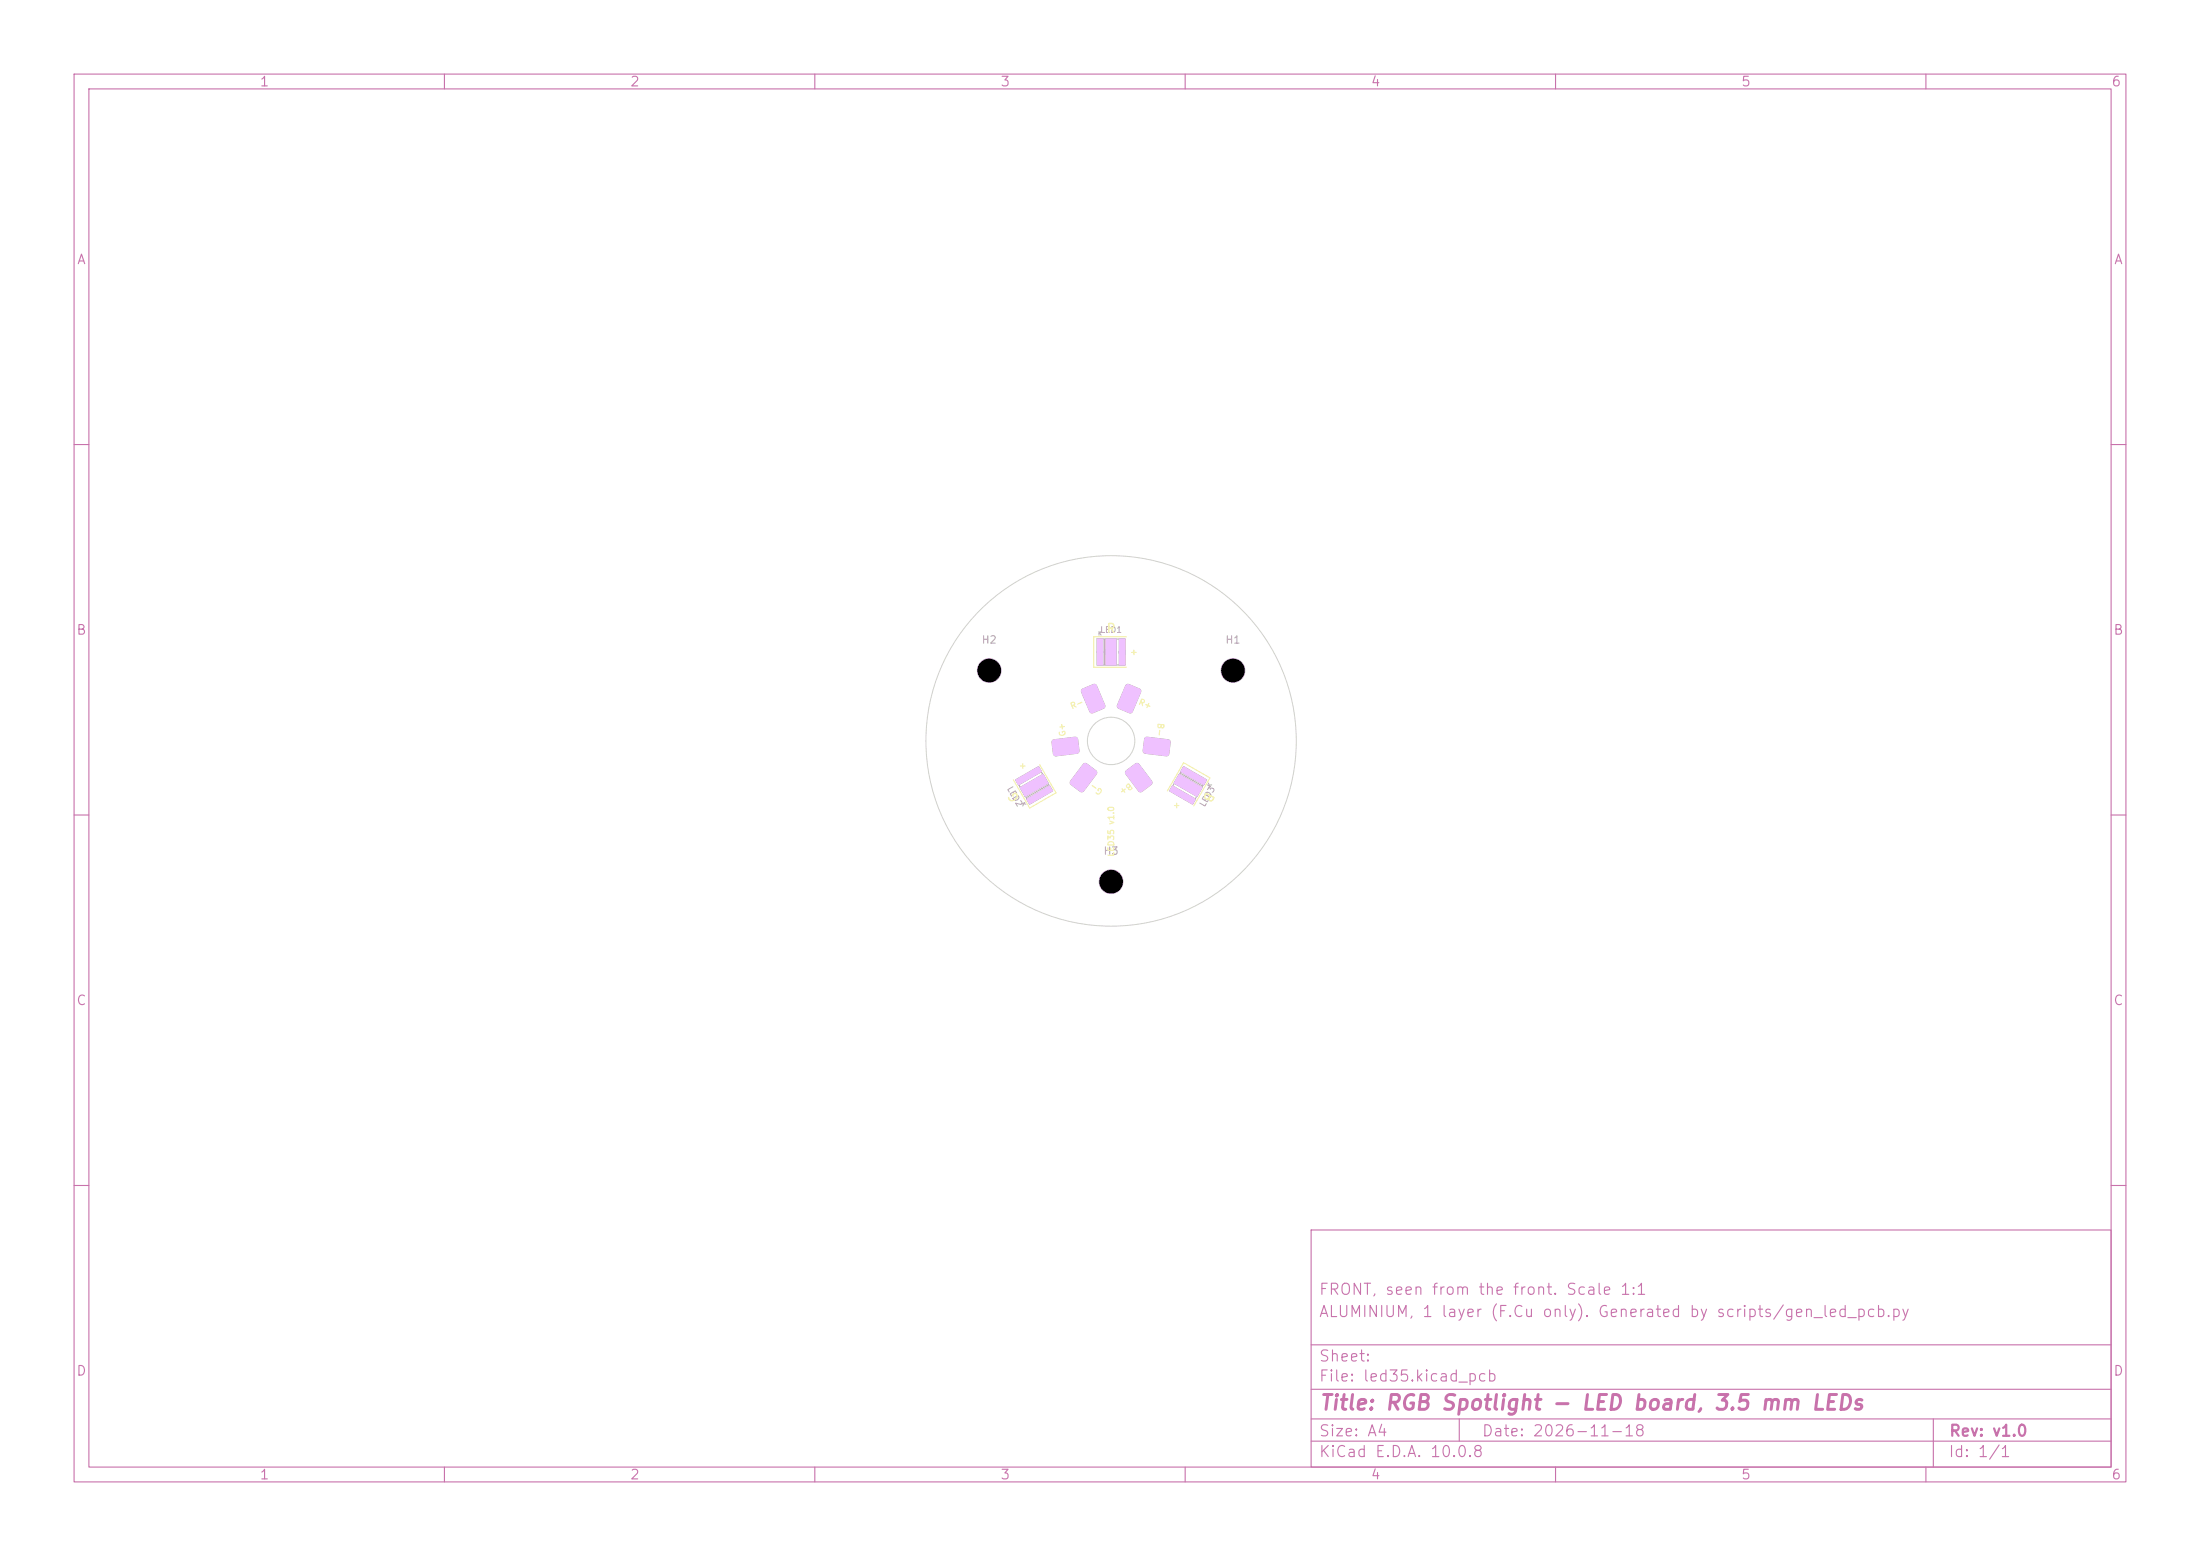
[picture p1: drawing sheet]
<svg xmlns="http://www.w3.org/2000/svg" width="297mm" height="210mm" viewBox="0 0 297 210" stroke-linecap="round" stroke-linejoin="round" font-family="sans-serif">
<g fill="none" stroke="#c872ab" stroke-width=".15">
<path d="M10 10h277v190h-277zM12 12h273v186h-273zM60 10v2M110 10v2M160 10v2M210 10v2M260 10v2M10 60h2M285 60h2M10 110h2M285 110h2M10 160h2"/>
<path d="M177 166h108v32h-108zM285 160h2M60 198v2M110 198v2M160 198v2M177 194.5h108M177 191.5h108M177 187.5h108M177 181.5h108M197 191.5v3M210 198v2M260 198v2"/>
<path d="M261 191.5v6.5"/>
</g>
<g fill="none" stroke="#d0d2cd" stroke-width=".14">
<circle cx="150" cy="100" r="25"/>
<circle cx="150" cy="100" r="3.2"/>
</g>
<g fill="none" stroke="#afafaf" stroke-width=".14">
<path d="M142.1 99.9l3.2-.4 .2 .3 .1 1.7-.2 .2-3 .3-.2-.3-.2-1.5zM146.1 93l1.5-.6h.3l1.2 2.8v.3l-1.5 .7h-.4l-1.2-2.8v-.2zM148.1 86.2h.8v3.6h-.8zM148.2 86.3h3.6v3.4h-3.6zM149.1 86.3v3.5M149.3 86.2h1.4v3.6h-1.4zM151.1 86.2h.8v3.6h-.8zM152 92.5l.2-.1h.2l1.4 .6 .2 .2-1.1 2.8-.3 .2-1.6-.6-.2-.2zM154.6 99.6l.3-.1 3 .4 .1 .3-.3 1.7-.3 .1-3-.4-.1-.3zM137.1 105.3l3.1-1.8 .4 .6-3.1 1.8zM137.2 105.4l3-1.8 1.8 3-3 1.8zM137.7 106.3l3.1-1.8 .7 1.2-3.1 1.8z"/>
<path d="M138.6 107.9l3.1-1.8 .4 .6-3.1 1.8zM141.6 105.9l-3.1 1.8M146.3 103.1l.2-.1 .2 .1 1.2 .9 .2 .3-1.8 2.4-.3 .2-1.4-1-.1-.3zM152 104.1l1.3-1 .3-.1 1.9 2.4v.3l-1.3 1.1-.3 .1-1.9-2.4-.1-.2zM158.3 106.1l3.1 1.8-.4 .6-3.1-1.8zM159.2 104.5l3.1 1.8-.7 1.2-3.1-1.8zM159.3 104.3l3.1 1.8M159.8 103.6l3 1.8-1.8 3-3-1.8zM159.8 103.5l3.1 1.8-.4 .6-3.1-1.8z"/>
<circle cx="133.5" cy="90.5" r="1.6"/>
<circle cx="166.5" cy="90.5" r="1.6"/>
<circle cx="150" cy="119" r="1.6"/>
</g>
<path d="M152 86h-4.4v4.1h4.4M140.4 103.2l2.2 3.8-3.6 2.1-2.2-3.9M157.6 106.8l2.2-3.9 3.5 2.1-2.2 3.8" fill="none" stroke="#f2eda1" stroke-width=".14"/>
<g fill="#efc1ff">
<path d="M148.1 86.2h.8v3.6h-.8z"/>
<path d="M151.1 86.2h.8v3.6h-.8z"/>
<path d="M149.3 86.2h1.4v3.6h-1.4z"/>
<path d="M142.1 99.9l.2-.1 3-.3 .2 .3 .2 1.7-.3 .2-3.1 .3-.1-.3-.2-1.5z"/>
<path d="M146.1 93l1.5-.7 .3 .1 1.3 2.8v.3l-1.6 .8-.4-.1-1.2-2.8-.1-.2z"/>
<path d="M159.8 103.4l3.1 1.8-.4 .8-3.2-1.8z"/>
<path d="M158.3 106l3.1 1.8-.4 .8-3.2-1.8z"/>
<path d="M159.2 104.5l3.1 1.8-.7 1.2-3.2-1.8z"/>
<path d="M154.6 99.6l.3-.2 3 .5 .1 .3-.3 1.7-.3 .2-3-.5-.1-.3z"/>
<path d="M152 92.4l.2-.1h.2l1.4 .6 .3 .3-1.2 2.8-.2 .3-1.7-.7-.2-.2z"/>
<path d="M146.2 103.1l.2-.1 .3 .1 1.3 .9 .1 .3-1.8 2.5-.3 .1-1.4-1-.2-.3z"/>
<path d="M152 104l1.3-.9 .2-.1h.2l1.8 2.4 .1 .2-.1 .2-1.3 1.1h-.2h-.3l-1.7-2.4-.1-.2z"/>
<path d="M138.6 107.8l3.1-1.8 .5 .7-3.2 1.9z"/>
<path d="M137.1 105.2l3.1-1.8 .5 .7-3.2 1.9z"/>
<path d="M137.7 106.3l3.1-1.9 .8 1.3-3.2 1.9z"/>
<circle cx="166.5" cy="90.5" r="1.65"/>
<circle cx="150" cy="119" r="1.65"/>
<circle cx="133.5" cy="90.5" r="1.65"/>
</g>
<g fill="#000">
<circle cx="133.5" cy="90.5" r="1.6"/>
<circle cx="166.5" cy="90.5" r="1.6"/>
<circle cx="150" cy="119" r="1.6"/>
</g>
<text font-size="2" fill="#c872ab" x="178" y="190.8">Title: RGB Spotlight - LED board, 3.5 mm LEDs</text>
<g font-size="1.5" fill="#c872ab">
<text x="178" y="178.1">ALUMINIUM, 1 layer (F.Cu only). Generated by scripts/gen_led_pcb.py</text>
<text x="178" y="175.1">FRONT, seen from the front. Scale 1:1</text>
<text x="178" y="184.1">Sheet:</text>
<text x="178" y="186.8">File: led35.kicad_pcb</text>
<text x="178" y="197">KiCad E.D.A. 10.0.8</text>
<text x="178" y="194.2">Size: A4</text>
<text x="200" y="194.2">Date: 2026-11-18</text>
<text x="263" y="197">Id: 1/1</text>
<text x="263" y="194.2">Rev: v1.0</text>
</g>
<g font-size="1.3" fill="#c872ab">
<text x="35" y="12">1</text>
<text x="85" y="12">2</text>
<text x="135" y="12">3</text>
<text x="185" y="12">4</text>
<text x="235" y="12">5</text>
<text x="285" y="12">6</text>
<text x="10.3" y="36">A</text>
<text x="285.3" y="36">A</text>
<text x="10.2" y="86">B</text>
<text x="285.2" y="86">B</text>
<text x="10.2" y="136">C</text>
<text x="285.2" y="136">C</text>
<text x="10.2" y="186">D</text>
<text x="285.2" y="186">D</text>
<text x="35" y="200">1</text>
<text x="85" y="200">2</text>
<text x="135" y="200">3</text>
<text x="185" y="200">4</text>
<text x="235" y="200">5</text>
<text x="285" y="200">6</text>
</g>
<g font-size="1.2" fill="#f2eda1">
<text x="149.3" y="85.7">R</text>
<text x="138" y="107.8" transform="rotate(-120 138 107.8)">G</text>
<text x="162.7" y="106.5" transform="rotate(120 162.7 106.5)">B</text>
</g>
<text font-size="1.2" fill="#afafaf" x="150.9" y="88.7" transform="rotate(-90 150.9 88.7)">3</text>
<g font-size="1" fill="#afafaf">
<text x="132.4" y="87.1">H2</text>
<text x="165.4" y="87.1">H1</text>
<text x="148.9" y="115.6">H3</text>
</g>
<g font-size=".8" fill="#afafaf">
<text x="148.5" y="85.6">LED1</text>
<text x="149.1" y="88.5" transform="rotate(-90 149.1 88.5)">1</text>
<text x="152.1" y="88.5" transform="rotate(-90 152.1 88.5)">2</text>
<text x="135.7" y="106.5" transform="rotate(60 135.7 106.5)">LED2</text>
<text x="162.7" y="109.1" transform="rotate(-60 162.7 109.1)">LED3</text>
</g>
<g font-size=".8" fill="#f2eda1">
<text x="152.5" y="88.6">+</text>
<text x="144.7" y="95.9" transform="rotate(-23 144.7 95.9)">R-</text>
<text x="153.5" y="95.2" transform="rotate(23 153.5 95.2)">R+</text>
<text x="144.1" y="99.4" transform="rotate(-97 144.1 99.4)">G+</text>
<text x="156.2" y="97.5" transform="rotate(97 156.2 97.5)">B-</text>
<text x="137.5" y="103.9">+</text>
<text x="149.1" y="106.6" transform="rotate(-143 149.1 106.6)">G-</text>
<text x="152.4" y="105.4" transform="rotate(143 152.4 105.4)">B+</text>
<text x="158.3" y="109.3">+</text>
<text x="150.6" y="115.7" transform="rotate(-90 150.6 115.7)">LED35 v1.0</text>
</g>
<g font-size=".5" fill="#afafaf">
<text x="148.2" y="85.9">K</text>
<text x="163.5" y="106.4" transform="rotate(-60 163.5 106.4)">K</text>
<text x="137.7" y="108.5" transform="rotate(60 137.7 108.5)">K</text>
</g>
</svg>
